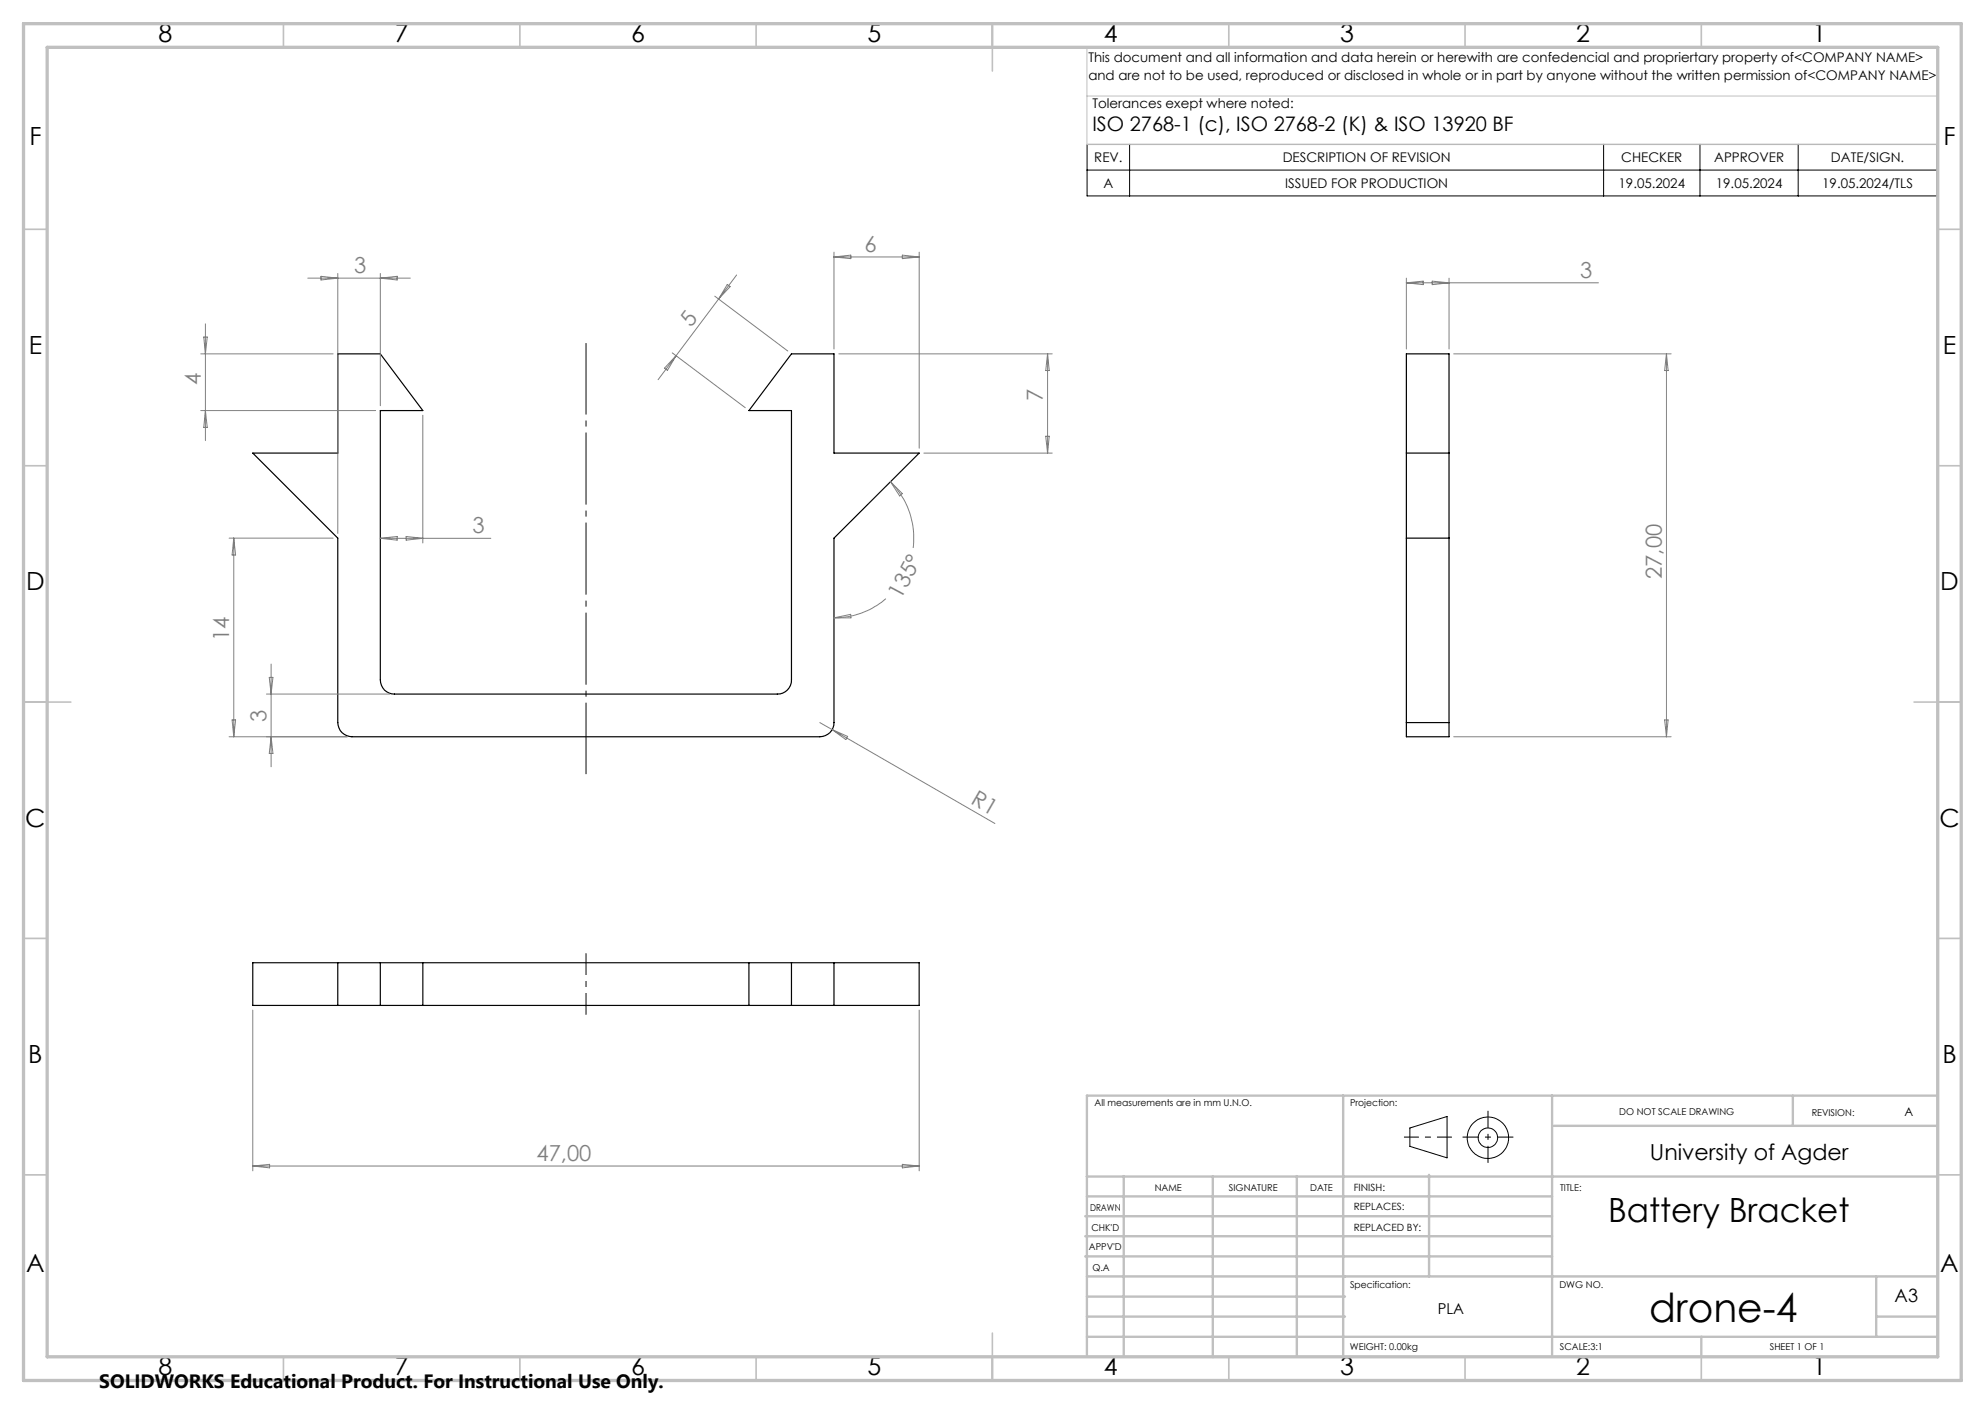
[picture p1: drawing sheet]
<svg xmlns="http://www.w3.org/2000/svg" width="420mm" height="297mm" viewBox="0 0 420 297" stroke-linecap="round" stroke-linejoin="round" font-family="sans-serif">
<g fill="none" stroke="#000" stroke-width=".25">
<path d="M71.5 74.9h9l9 12h-9v56.9a2.95 2.95 0 0 0 3 3h81a2.95 2.95 0 0 0 3-3v-56.9h-9l9-12h9v20.9h18l-18 18v39.1a2.95 2.95 0 0 1-3 3h-99a3 3 0 0 1-3-3v-39.1l-18-18h18zM297.6 95.8h9M297.6 113.8h9M297.6 152.9v3h9v-3M297.6 152.9v-78h9v78M297.6 152.9h9M53.5 203.7h141v9h-141zM71.5 203.7v9M80.5 203.7v9M89.5 203.7v9M158.5 203.7v9M167.5 203.7v9"/>
<path d="M176.5 203.7v9"/>
</g>
<g fill="none" stroke="#808080" stroke-width=".21">
<path d="M65.1 58.8h21.7M67.9 58.5l3.6 .3-3.6 .4zM71.5 57.9v55M80.5 57.9v27.9M80.5 58.8l3.5-.3v.7zM155.9 58.2l-16.7 22.1M176.5 53.3v20.5M176.5 54.4h18M176.5 54.4l3.5-.4v.7zM190.9 54l3.6 .4-3.6 .3zM194.5 53.3v41.5M297.6 58.8v15"/>
<path d="M297.6 59.8h40.6M297.6 59.8l3.5-.3v.7zM303 59.5l3.6 .3-3.6 .4zM306.6 58.8v15M42.5 74.9h28M43.1 71.3h.8l-.4 3.6zM43.5 68.5v24.7M142.2 74.6l15.5 11.7M143.1 75.2l-1.9 3.1-.6-.4zM151.2 62.6l15.5 11.7M153.9 60.2l.6 .4-2.5 2.6zM177.5 74.9h45.1"/>
<path d="M221.7 74.9v20.9M221.7 74.9l.3 3.5h-.7zM307.6 74.9h46M352.6 74.9l.4 3.5h-.8zM352.6 74.9v81M42.5 86.9h37M43.5 86.9l.4 3.5h-.8zM89.5 87.8v27.1M195.5 95.8h27.1M221.3 92.3h.7l-.3 3.5zM48.5 113.8h22M49.5 113.8v42.1"/>
<path d="M49.5 113.8l.3 3.6h-.7zM80.5 113.9l3.5-.4v.8zM80.5 113.9h23.4M85.9 113.5l3.6 .4-3.6 .4zM188.4 101.9a16.9 16.9 0 0 1 4.8 14M188.4 101.9l2.5 2.5-.5 .5zM176.5 130.7l3.5-.7 .1 .7zM187.4 126.6a16.5 16.5 0 0 1-10.9 4.1M48.5 155.9h25M49.1 152.3h.7l-.3 3.6zM56.4 146.8h26.1M57 143.3h.7l-.3 3.5z"/>
<path d="M57.4 140.5v21.7M57.4 155.9l.3 3.5h-.7zM173.5 152.9l2.6 1.4M176.1 154.3l34.4 19.9M176.1 154.3l3.3 1.5-.4 .7zM307.6 155.9h46M352.2 152.3h.8l-.4 3.6zM53.5 213.7v34M194.5 213.7v34M53.5 246.7h141M53.5 246.7l3.5-.4v.7zM190.9 246.3l3.6 .4-3.6 .3z"/>
</g>
<g fill="none" stroke="#000" stroke-width=".21">
<path d="M230 30.5h179.8v10.9h-179.8zM230 36h179.8M239 30.5v10.9M339.3 30.5v10.9M359.7 30.5v10.9M380.5 30.5v10.9M298.3 238.6l7.9-2.4v8.7l-7.9-2.4z"/>
<circle cx="314.8" cy="240.7" r="2.07"/>
<circle cx="314.8" cy="240.7" r="4.4"/>
</g>
<path d="M124 214.7v-13" fill="none" stroke="#000" stroke-width=".21" stroke-dasharray="15.2 1.3 1.3 1.3" stroke-dashoffset="10.6" stroke-linecap="butt"/>
<path d="M124 72.6v91.2" fill="none" stroke="#000" stroke-width=".21" stroke-dasharray="15.2 1.3 1.3 1.3" stroke-dashoffset=".1" stroke-linecap="butt"/>
<path d="M297.1 240.5h10.1" fill="none" stroke="#000" stroke-width=".21" stroke-dasharray="15.2 1.3 1.3 1.3" stroke-dashoffset="12.1" stroke-linecap="butt"/>
<path d="M314.8 235v11" fill="none" stroke="#000" stroke-width=".21" stroke-dasharray="15.2 1.3 1.3 1.3" stroke-dashoffset="11.6" stroke-linecap="butt"/>
<path d="M309.5 240.5h10.7" fill="none" stroke="#000" stroke-width=".21" stroke-dasharray="15.2 1.3 1.3 1.3" stroke-dashoffset="11.8" stroke-linecap="butt"/>
<path d="M230 10v20.6h180M230.5 10h179.5v33M230 20.3h180" fill="none" stroke="#c0c0c0" stroke-width=".21"/>
<g fill="none" stroke="#c0c0c0" stroke-width=".35">
<path d="M60 5v5M110 5v5M160 5v5M210 5v10M260 5v5M310 5v5M360 5v5M5 48.5h5M410 48.5h5M5 98.5h5M410 98.5h5M5 148.5h10"/>
<path d="M405 148.5h10M5 198.5h5M410 198.5h5M5 248.5h5M410 248.5h5M60 287v5M110 287v5M160 287v5M210 282v10M260 287v5M310 287v5M360 287v5"/>
</g>
<g fill="none" stroke="#c0c0c0" stroke-width=".5">
<path d="M284.2 231.8v55.2M328.4 231.8v55.2M328.8 238.2h81.2M379.3 231.8v6.4M410 231.8h-180v55.2M229.6 257.3h98.8M230 248.9h179.6M230 253.1h98.4M237.8 248.8v38.2M256.6 248.9v38.2M274.4 248.8v38.2M302.4 248.5v21.5"/>
<path d="M229.6 265.8h98.8M229.6 261.5h98.8M230 278.5h54.6M230 274.3h54.6M230 270h180M397 278.5h13M397 270v12.8M230 282.8h180M360 282.8v4.2"/>
</g>
<path d="M5 5h410v287h-410zM10 10h400v277h-400z" fill="none" stroke="#c0c0c0" stroke-width=".7"/>
<text font-size="8.5" x="348.9" y="279.7">drone-4</text>
<text font-size="7.1" x="340.3" y="258.5">Battery Bracket</text>
<g font-size="5.3">
<text x="33.5" y="8.9">8</text>
<text x="83.5" y="8.9">7</text>
<text x="133.5" y="8.9">6</text>
<text x="183.5" y="8.9">5</text>
<text x="233.5" y="8.9">4</text>
<text x="283.5" y="8.9">3</text>
<text x="333.5" y="8.9">2</text>
<text x="383.5" y="8.9">1</text>
<text x="6.2" y="30.7">F</text>
<text x="411.2" y="30.7">F</text>
<text x="6.1" y="74.9">E</text>
<text x="411.1" y="74.9">E</text>
<text x="5.5" y="124.9">D</text>
<text x="410.5" y="124.9">D</text>
<text x="5.3" y="174.9">C</text>
<text x="410.3" y="174.9">C</text>
<text x="6" y="224.9">B</text>
<text x="411" y="224.9">B</text>
<text x="5.5" y="269.2">A</text>
<text x="410.5" y="269.2">A</text>
<text x="33.5" y="290.9">8</text>
<text x="83.5" y="290.9">7</text>
<text x="133.5" y="290.9">6</text>
<text x="183.5" y="290.9">5</text>
<text x="233.5" y="290.9">4</text>
<text x="283.5" y="290.9">3</text>
<text x="333.5" y="290.9">2</text>
<text x="383.5" y="290.9">1</text>
</g>
<g font-size="4.7" fill="#808080">
<text x="182.9" y="53.3">6</text>
<text x="74.9" y="57.8">3</text>
<text x="334.3" y="58.8">3</text>
<text x="146.2" y="69.3" transform="rotate(-53 146.2 69.3)">5</text>
<text x="42.5" y="81.4" transform="rotate(-90 42.5 81.4)">4</text>
<text x="220.6" y="84.9" transform="rotate(-90 220.6 84.9)">7</text>
<text x="100" y="112.8">3</text>
<text x="351.6" y="122.5" transform="rotate(-90 351.6 122.5)">27,00</text>
<text x="190.6" y="126.9" transform="rotate(-62 190.6 126.9)">135°</text>
<text x="48.5" y="135.6" transform="rotate(-90 48.5 135.6)">14</text>
<text x="56.4" y="152.7" transform="rotate(-90 56.4 152.7)">3</text>
<text x="205.2" y="170" transform="rotate(30 205.2 170)">R1</text>
<text x="113.5" y="245.6">47,00</text>
</g>
<text font-size="4.7" x="349.1" y="245.3">University of Agder</text>
<text font-size="4.2" x="231.1" y="27.8">ISO 2768-1 (c), ISO 2768-2 (K) &amp; ISO 13920 BF</text>
<text font-size="4.1" x="21" y="293.7">SOLIDWORKS Educational Product. For Instructional Use Only.</text>
<text font-size="3.9" x="400.9" y="275.5">A3</text>
<text font-size="3.2" x="304.2" y="277.9">PLA</text>
<g font-size="2.8">
<text x="230.3" y="13.1">This document and all information and data herein or herewith are confedencial and propriertary property of&lt;COMPANY NAME&gt;</text>
<text x="230.3" y="16.9">and are not to be used, reproduced or disclosed in whole or in part by anyone without the written permission of&lt;COMPANY NAME&gt;</text>
<text x="231.1" y="22.8">Tolerances exept where noted:</text>
<text x="231.5" y="34.3">REV.</text>
<text x="271.4" y="34.3">DESCRIPTION OF REVISION</text>
<text x="343" y="34.3">CHECKER</text>
<text x="362.7" y="34.3">APPROVER</text>
<text x="387.4" y="34.3">DATE/SIGN.</text>
<text x="233.5" y="39.8">A</text>
<text x="271.9" y="39.8">ISSUED FOR PRODUCTION</text>
<text x="342.5" y="39.8">19.05.2024</text>
<text x="363.1" y="39.8">19.05.2024</text>
<text x="385.6" y="39.8">19.05.2024/TLS</text>
</g>
<text font-size="2.5" x="402.9" y="236.1">A</text>
<g font-size="2.1">
<text x="286.4" y="251.9">FINISH:</text>
<text x="286.5" y="256">REPLACES:</text>
<text x="286.5" y="260.4">REPLACED BY:</text>
</g>
<g font-size="2">
<text x="231.6" y="234">All measurements are in mm U.N.O.</text>
<text x="285.6" y="234">Projection:</text>
<text x="342.6" y="236">DO NOT SCALE DRAWING</text>
<text x="383.3" y="236.2">REVISION:</text>
<text x="244.3" y="252">NAME</text>
<text x="260" y="251.9">SIGNATURE</text>
<text x="277.2" y="251.9">DATE</text>
<text x="330.1" y="251.9">TITLE:</text>
<text x="230.6" y="256.1">DRAWN</text>
<text x="230.9" y="260.3">CHK'D</text>
<text x="230.4" y="264.4">APPV'D</text>
<text x="231.1" y="268.8">Q.A</text>
<text x="285.6" y="272.5">Specification:</text>
<text x="330" y="272.5">DWG NO.</text>
<text x="285.6" y="285.5">WEIGHT: 0.00kg</text>
<text x="330.1" y="285.6">SCALE:3:1</text>
<text x="374.5" y="285.6">SHEET 1 OF 1</text>
</g>
</svg>
